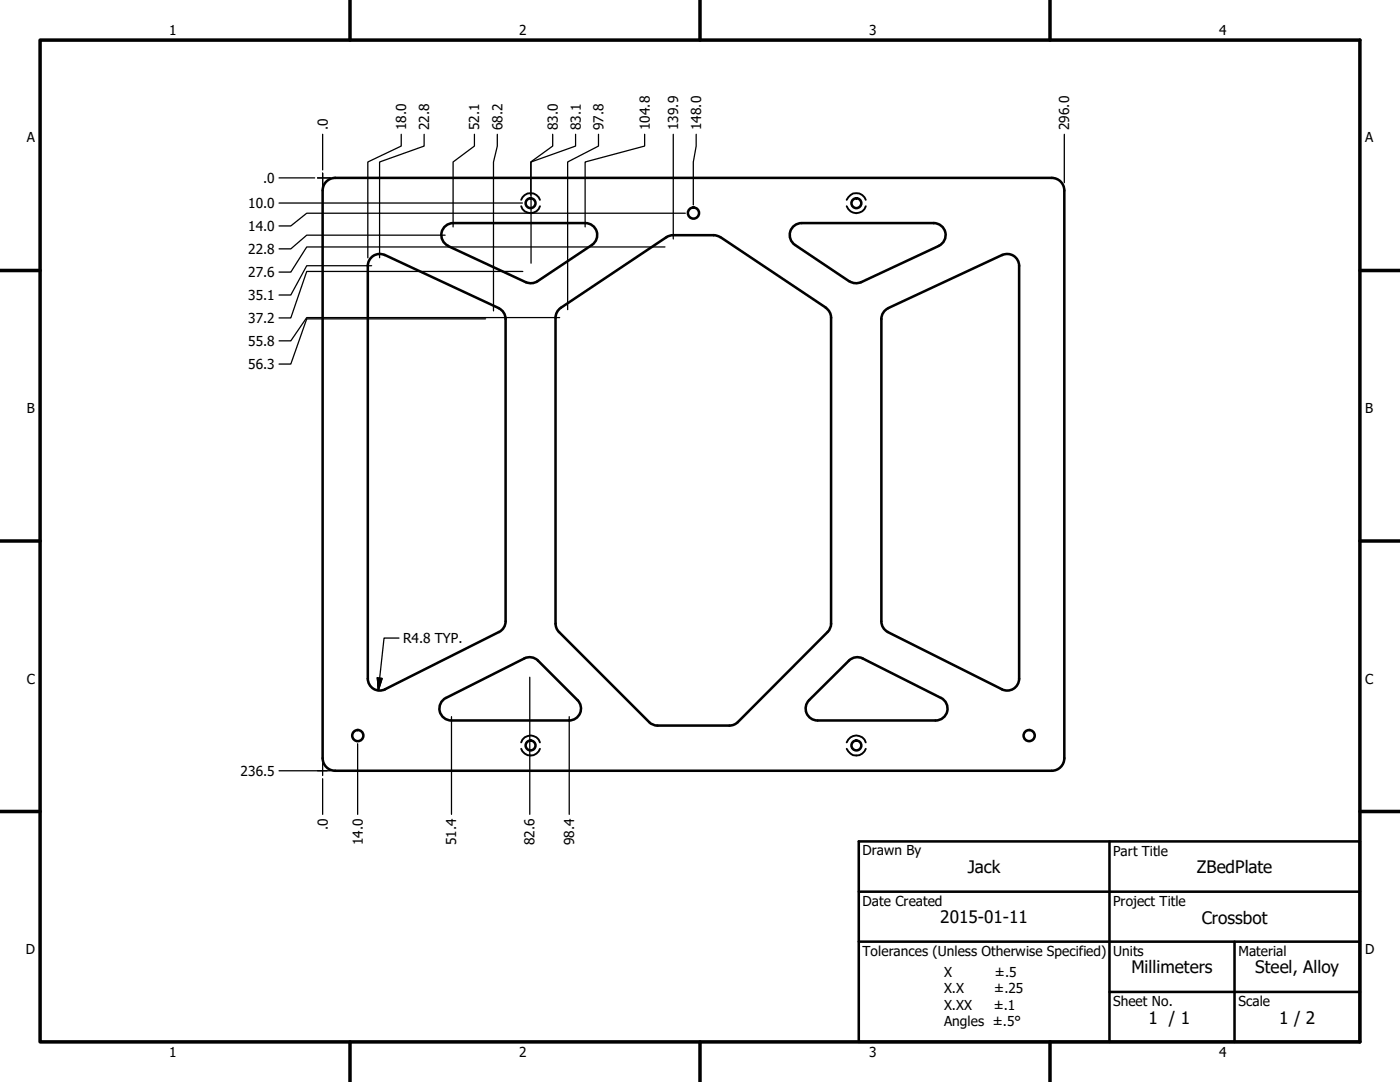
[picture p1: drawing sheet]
<svg xmlns="http://www.w3.org/2000/svg" width="279mm" height="216mm" viewBox="0 0 279 216" stroke-linecap="round" stroke-linejoin="round" font-family="sans-serif">
<!-- layer: Hidden (ANSI) -->
<path d="M104 39.9a1.98 1.98 0 0 1 1.9-1.4 1.98 1.98 0 0 1 1.9 1.4M169 39.9a2.03 2.03 0 0 1 1.9-1.4 2.03 2.03 0 0 1 1.9 1.4M104 41.1a1.95 1.95 0 0 0 1.9 1.4 1.95 1.95 0 0 0 1.9-1.4M169 41.1a2 2 0 0 0 1.9 1.4 2 2 0 0 0 1.9-1.4M104 149.4a1.98 1.98 0 0 0 1.9 1.3 1.98 1.98 0 0 0 1.9-1.3M104 148.1a1.95 1.95 0 0 1 1.9-1.4 1.95 1.95 0 0 1 1.9 1.4M169 149.4a2.03 2.03 0 0 0 1.9 1.3 2.03 2.03 0 0 0 1.9-1.3M169 148.1a2 2 0 0 1 1.9-1.4 2 2 0 0 1 1.9 1.4" fill="none" stroke="#000" stroke-width=".38"/>
<!-- layer: Visible (ANSI) -->
<g fill="none" stroke="#000" stroke-width=".51">
<path d="M66.9 35.5h143M66.9 35.5a2.51 2.51 0 0 0-2.5 2.5v113.3a2.51 2.51 0 0 0 2.5 2.5M209.9 35.5a2.51 2.51 0 0 1 2.5 2.5v113.3a2.51 2.51 0 0 1-2.5 2.5M76.8 50.9l22.7 10.6M76.8 50.9a2.38 2.38 0 0 0-3.4 2.2v82.3M89.4 49.1l15.6 7.2M90.4 44.5h26.4a2.38 2.38 0 0 1 2.3 1.7 2.38 2.38 0 0 1-1 2.7M90.5 44.5a2.38 2.38 0 0 0-2.4 1.9 2.38 2.38 0 0 0 1.3 2.7M118.1 48.9l-10.8 7.2a2.38 2.38 0 0 1-2.4 .2M133 47.3l-21 14.1M134.3 46.9l-.7 .1-.6 .3M134.4 46.9h8"/>
<path d="M142.4 46.9l.7 .1 .6 .3M143.8 47.3l21 14.1M158.7 48.9a2.38 2.38 0 0 1-1-2.7 2.38 2.38 0 0 1 2.3-1.7h26.3a2.38 2.38 0 0 1 2.4 1.9 2.38 2.38 0 0 1-1.4 2.7M158.7 48.9l10.8 7.2M169.5 56.1a2.38 2.38 0 0 0 2.4 .2M187.3 49.1l-15.5 7.2M200 50.9a2.38 2.38 0 0 1 3.4 2.2v82.3M200 50.9l-22.7 10.6M99.5 61.5a2.38 2.38 0 0 1 1.4 2.2M100.9 63.6v60.4M110.9 63.4v61.1M111.9 61.4a2.38 2.38 0 0 0-1 2"/>
<path d="M164.8 61.4a2.38 2.38 0 0 1 1.1 2M165.9 63.4v61.1M175.9 63.6v60.4M177.3 61.5a2.38 2.38 0 0 0-1.4 2.2M100.9 124a2.38 2.38 0 0 1-1.3 2.1l-22.8 11.4a2.37 2.37 0 0 1-3.4-2.1M110.9 124.4l.1 .8 .6 .9 17.9 18 .6 .4 1.1 .3M165.9 124.4l-.3 1.1-.4 .6-17.9 18-.6 .4-1.1 .3M172.1 131.4l15.7 7.9M172.2 131.4a2.38 2.38 0 0 0-2.8 .4l-7.9 7.9a2.38 2.38 0 0 0-.5 2.6 2.38 2.38 0 0 0 2.2 1.5M175.9 124a2.38 2.38 0 0 0 1.3 2.1M177.2 126.1l22.8 11.4M187.8 139.3a2.38 2.38 0 0 1 1.2 2.6 2.38 2.38 0 0 1-2.3 1.9h-23.5"/>
<path d="M203.4 135.4a2.38 2.38 0 0 1-3.5 2.1M66.9 153.8h143M90.1 143.8a2.37 2.37 0 0 1-2.3-1.9 2.37 2.37 0 0 1 1.2-2.6l15.6-7.9a2.38 2.38 0 0 1 2.8 .4l7.9 7.9a2.38 2.38 0 0 1 .5 2.6 2.38 2.38 0 0 1-2.2 1.5M90.1 143.8h23.5M131.2 144.8h14.3"/>
<circle cx="105.9" cy="40.5" r=".98"/>
<circle cx="138.4" cy="42.5" r="1.11"/>
<circle cx="170.9" cy="40.5" r=".98"/>
<circle cx="71.4" cy="146.8" r="1.11"/>
<circle cx="105.9" cy="148.7" r=".98"/>
<circle cx="170.9" cy="148.7" r=".98"/>
<circle cx="205.4" cy="146.8" r="1.11"/>
</g>
<!-- layer: Border (ANSI) -->
<g fill="none" stroke="#000" stroke-width=".7">
<path d="M8 8h263.4v199.9h-263.4zM69.8 0v8M139.7 0v8M209.5 0v8M0 54h8M271.4 54h8M0 107.9h8M271.4 107.9h8M0 161.9h8M271.4 161.9h8M69.8 207.9v8M139.7 207.9v8"/>
<path d="M209.5 207.9v8"/>
</g>
<!-- layer: Title (ANSI) -->
<path d="M171.4 177.9h100M171.4 167.9h100v40h-100zM221.4 167.9v40M171.4 187.9h100M221.4 197.9h50M246.4 187.9v20" fill="none" stroke="#000" stroke-width=".51"/>
<!-- layer: Dimension (ANSI) -->
<g fill="none" stroke="#000" stroke-width=".25">
<path d="M55.7 35.5h7.1M63.4 35.5h2.5M64.4 26.8v7.1M64.4 34.5v2.5M80.1 26.8v2.3l-6.7 3.2v19.1M84.6 26.8v2.3l-8.8 3.2v19.1M94.7 26.8v2.3l-4.3 3.2v13M99.3 26.8v2.3l-.8 3.2v29.7M110.3 26.8v2.3l-4.4 3.2v6.6M114.9 26.8v2.3l-8.9 3.2v20.2M119.4 26.8v2.3l-6.1 3.2v29.5M128.7 26.8v2.3l-11.9 3.2v13"/>
<path d="M134.4 26.8v20.9M138.9 26.8v2.3l-.5 3.2v8.6M212.4 26.8v9.6M55.7 40.5h48.6M74.2 53h-13l-3.2 5.9h-2.3M88.8 46.9h-27.6l-3.2 2.8h-2.3M104.3 54.2h-43.1l-3.2 9.2h-2.3M132.7 49.3h-71.5l-3.2 5h-2.3M136.8 42.5h-75.6l-3.2 2.6h-2.3M96.9 63.6h-35.7l-3.2 9h-2.3M111.7 63.4h-50.5l-3.2 4.6h-2.3M75.3 135.3l1 .1-.8 2.4z"/>
<path d="M79.6 127.3h-3l-1.1 10.5M105.7 135.1v27.4M55.7 153.8h9.6M63.4 153.8h2.5M64.4 155.4v7.1M64.4 152.3v2.4M71.4 148.4v14.1M90.1 143v19.5M113.6 143v19.5"/>
</g>
<path d="M75.3 135.3l.2 2.5zM75.3 135.3l1 .1-.8 2.4z" fill="#000" stroke="#000" stroke-width=".25"/>
<g font-size="3.4">
<text x="193.2" y="174.2">Jack</text>
<text x="238.9" y="174.2">ZBedPlate</text>
<text x="187.6" y="184.2">2015-01-11</text>
<text x="239.8" y="184.3">Crossbot</text>
<text x="225.8" y="194.2">Millimeters</text>
<text x="250.5" y="194.2">Steel, Alloy</text>
<text x="229.2" y="204.3">1 / 1</text>
<text x="255.3" y="204.3">1 / 2</text>
</g>
<g font-size="2.7">
<text x="33.8" y="7">1</text>
<text x="103.6" y="7">2</text>
<text x="173.5" y="7">3</text>
<text x="243.3" y="7">4</text>
<text x="5.3" y="28.4">A</text>
<text x="65.4" y="26" transform="rotate(-90 65.4 26)">.0</text>
<text x="81.1" y="26" transform="rotate(-90 81.1 26)">18.0</text>
<text x="85.7" y="26" transform="rotate(-90 85.7 26)">22.8</text>
<text x="95.6" y="26" transform="rotate(-90 95.6 26)">52.1</text>
<text x="100.3" y="26" transform="rotate(-90 100.3 26)">68.2</text>
<text x="111.3" y="26" transform="rotate(-90 111.3 26)">83.0</text>
<text x="115.9" y="26" transform="rotate(-90 115.9 26)">83.1</text>
<text x="120.5" y="26" transform="rotate(-90 120.5 26)">97.8</text>
<text x="129.7" y="26" transform="rotate(-90 129.7 26)">104.8</text>
<text x="135.3" y="26" transform="rotate(-90 135.3 26)">139.9</text>
<text x="140" y="26" transform="rotate(-90 140 26)">148.0</text>
<text x="213.4" y="26" transform="rotate(-90 213.4 26)">296.0</text>
<text x="272.4" y="28.4">A</text>
<text x="49.5" y="41.5">10.0</text>
<text x="52.5" y="36.5">.0</text>
<text x="49.5" y="46.1">14.0</text>
<text x="49.5" y="50.7">22.8</text>
<text x="49.5" y="55.2">27.6</text>
<text x="49.5" y="59.9">35.1</text>
<text x="49.5" y="64.5">37.2</text>
<text x="49.5" y="69">55.8</text>
<text x="49.5" y="73.6">56.3</text>
<text x="5.3" y="82.4">B</text>
<text x="272.4" y="82.4">B</text>
<text x="80.5" y="128.3">R4.8 TYP.</text>
<text x="5.3" y="136.4">C</text>
<text x="272.4" y="136.4">C</text>
<text x="48" y="154.7">236.5</text>
<text x="65.4" y="165.6" transform="rotate(-90 65.4 165.6)">.0</text>
<text x="72.4" y="168.7" transform="rotate(-90 72.4 168.7)">14.0</text>
<text x="91.1" y="168.7" transform="rotate(-90 91.1 168.7)">51.4</text>
<text x="106.7" y="168.7" transform="rotate(-90 106.7 168.7)">82.6</text>
<text x="114.6" y="168.7" transform="rotate(-90 114.6 168.7)">98.4</text>
<text x="172.1" y="170.6">Drawn By</text>
<text x="222.1" y="170.8">Part Title</text>
<text x="172.1" y="180.7">Date Created</text>
<text x="222.1" y="180.7">Project Title</text>
<text x="5.1" y="190.3">D</text>
<text x="172.1" y="190.8">Tolerances (Unless Otherwise Specified)</text>
<text x="222.1" y="190.7">Units</text>
<text x="247.1" y="190.8">Material</text>
<text x="272.4" y="190.3">D</text>
<text x="188.4" y="194.9">X</text>
<text x="198.6" y="194.9">±.5</text>
<text x="188.4" y="198.2">X.X</text>
<text x="188.4" y="201.5">X.XX</text>
<text x="198.3" y="201.5">±.1</text>
<text x="198.4" y="198.2">±.25</text>
<text x="222.1" y="200.7">Sheet No.</text>
<text x="247.1" y="200.7">Scale</text>
<text x="188.4" y="204.8">Angles ±.5°</text>
<text x="33.8" y="210.9">1</text>
<text x="103.6" y="210.9">2</text>
<text x="173.5" y="210.9">3</text>
<text x="243.3" y="210.9">4</text>
</g>
</svg>
